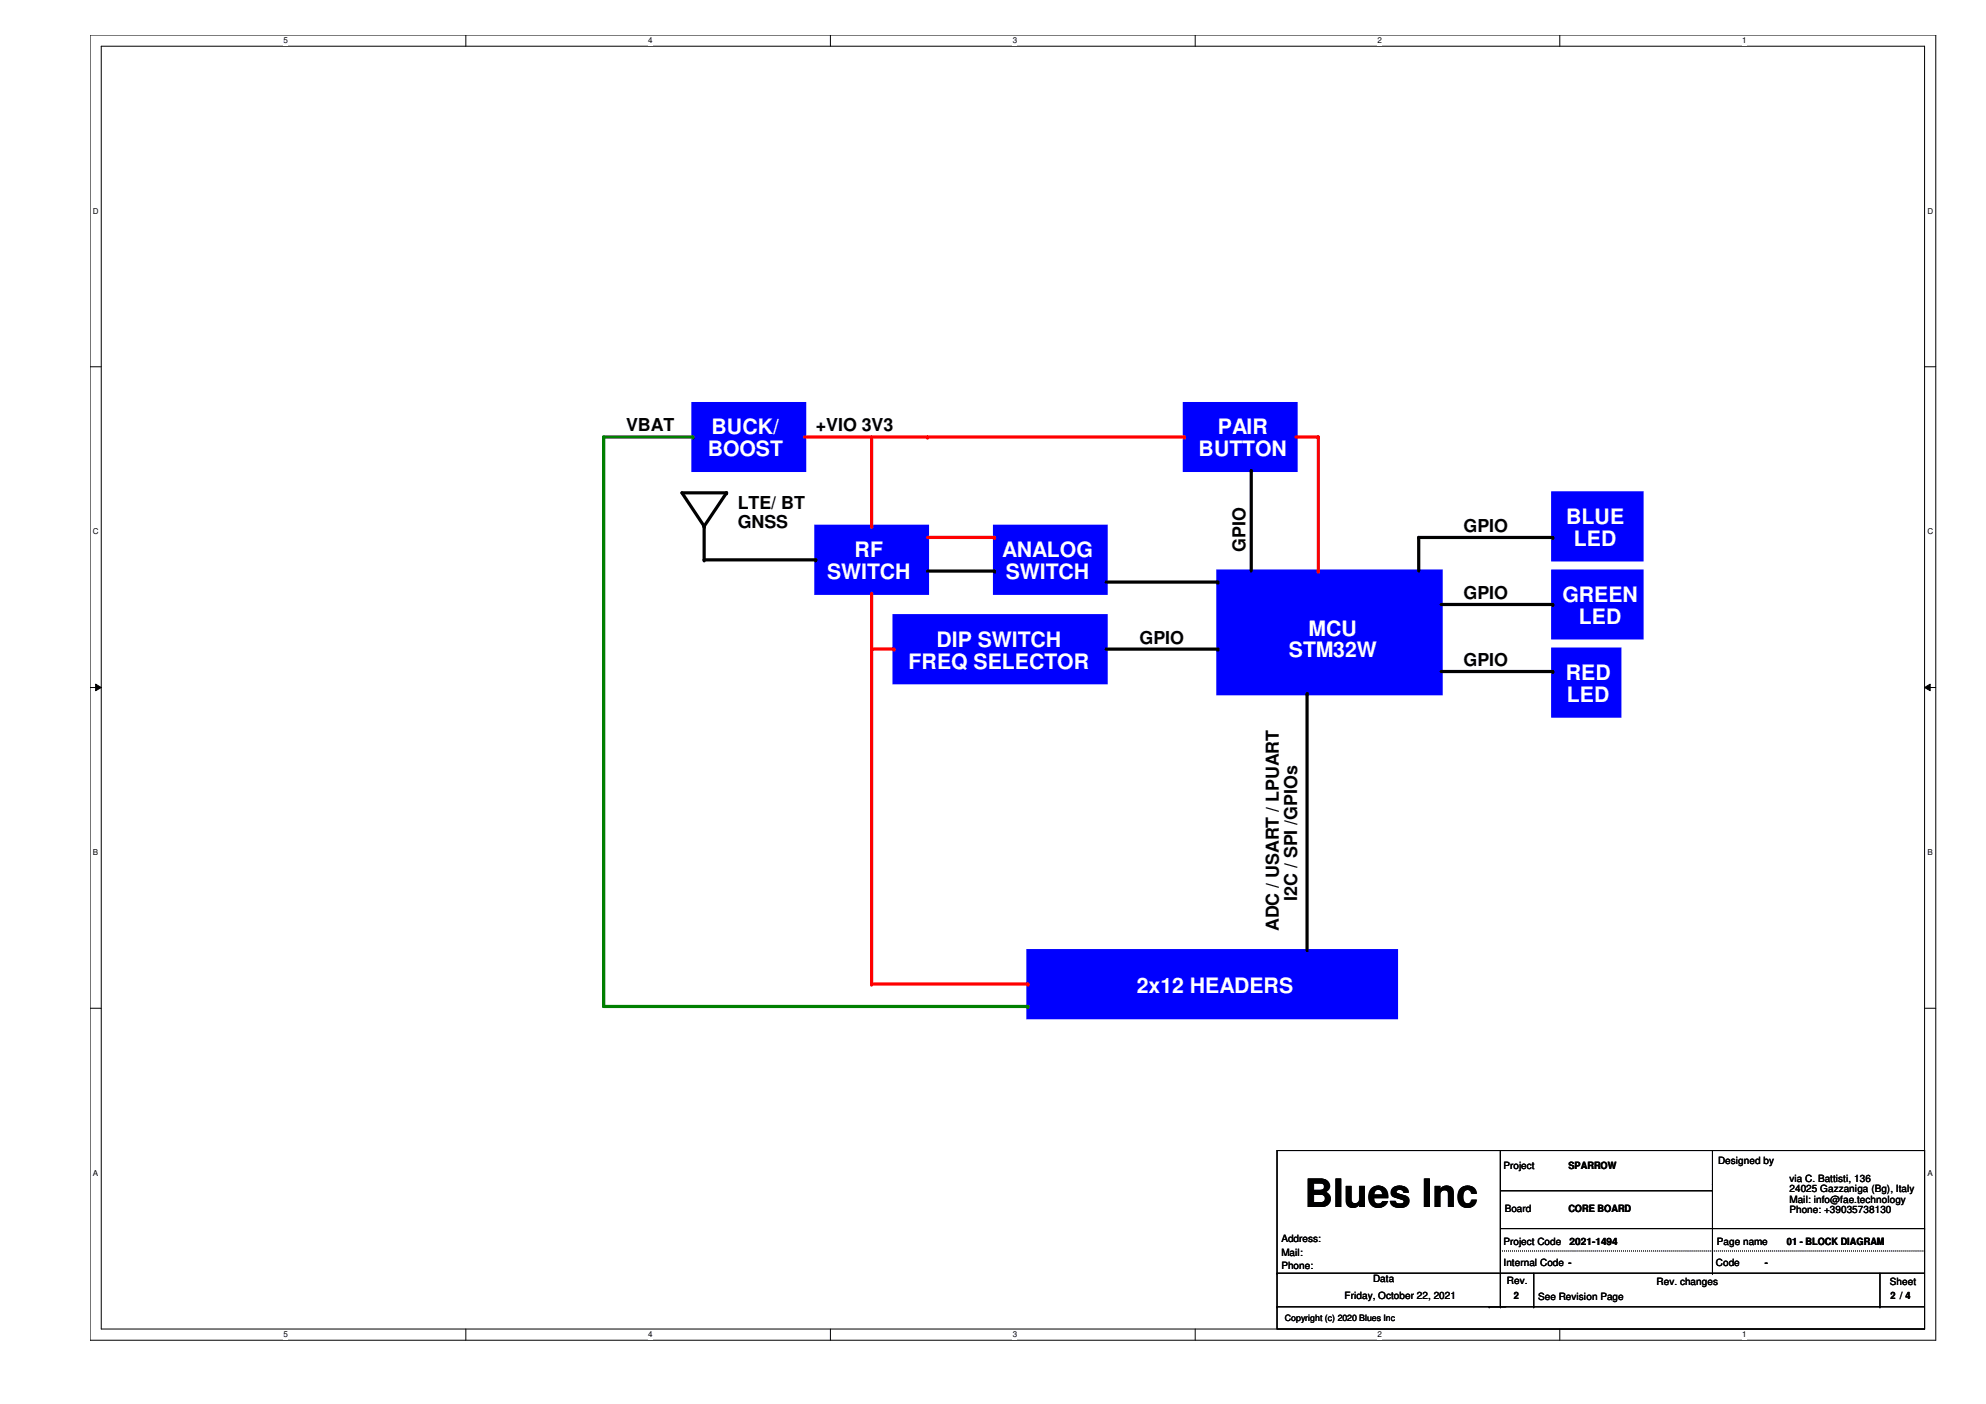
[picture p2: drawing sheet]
<svg xmlns="http://www.w3.org/2000/svg" width="420mm" height="297mm" viewBox="0 0 420 297" stroke-linecap="round" stroke-linejoin="round" font-family="sans-serif">
<path d="M19.1 7.4h390.4v276.1h-390.4zM21.4 9.8h385.8v271.4h-385.8z" fill="none" stroke="#000" stroke-width=".21"/>
<g fill="#fff">
<path d="M60 7.7h.9v1.9h-.9z"/>
<path d="M60 281.4h.9v1.9h-.9z"/>
</g>
<path d="M98.6 7.4v2.4M98.6 281.2v2.3" fill="none" stroke="#000" stroke-width=".21"/>
<g fill="#fff">
<path d="M137.1 7.7h.9v1.9h-.9z"/>
<path d="M137.1 281.4h.9v1.9h-.9z"/>
</g>
<path d="M175.7 7.4v2.4M175.7 281.2v2.3" fill="none" stroke="#000" stroke-width=".21"/>
<g fill="#fff">
<path d="M214.2 7.7h1v1.9h-1z"/>
<path d="M214.2 281.4h1v1.9h-1z"/>
</g>
<path d="M252.9 7.4v2.4M252.9 281.2v2.3" fill="none" stroke="#000" stroke-width=".21"/>
<g fill="#fff">
<path d="M291.4 7.7h1v1.9h-1z"/>
<path d="M291.4 281.4h1v1.9h-1z"/>
</g>
<path d="M330 7.4v2.4M330 281.2v2.3" fill="none" stroke="#000" stroke-width=".21"/>
<g fill="#fff">
<path d="M368.6 7.7h.9v1.9h-.9z"/>
<path d="M368.6 281.4h.9v1.9h-.9z"/>
<path d="M19.6 43.7h1.3v1.9h-1.3z"/>
<path d="M407.8 43.7h1.2v1.9h-1.2z"/>
<path d="M19.6 111.5h1.3v1.9h-1.3z"/>
<path d="M407.8 111.5h1.2v1.9h-1.2z"/>
</g>
<path d="M19.1 77.6h2.3M407.2 77.6h2.3" fill="none" stroke="#000" stroke-width=".21"/>
<g fill="#fff">
<path d="M19.6 179.4h1.2v1.9h-1.2z"/>
<path d="M407.8 179.4h1.1v1.9h-1.1z"/>
</g>
<path d="M19.1 145.5h2.3M20.2 144.7l1.2 .8-1.2 .6zM407.2 145.5l1.1-.8v1.4zM407.2 145.5h2.3" fill="none" stroke="#000" stroke-width=".21"/>
<path d="M20.2 144.7l1.2 .8-1.2 .6zM407.2 145.5l1.1-.8v1.4z" fill="#000"/>
<g fill="#fff">
<path d="M19.6 247.2h1.2v1.9h-1.2z"/>
<path d="M407.8 247.2h1.1v1.9h-1.1z"/>
</g>
<path d="M19.1 213.3h2.3M407.2 213.3h2.3" fill="none" stroke="#000" stroke-width=".21"/>
<path d="M257.6 120.8h47.3v26h-47.3z" fill-rule="evenodd" fill="#00f"/>
<path d="M257.6 120.8h47.3v26h-47.3z" fill="none" stroke="#00f" stroke-width=".68"/>
<path d="M328.5 137.3h14.2v14.2h-14.2z" fill-rule="evenodd" fill="#00f"/>
<path d="M328.5 137.3h14.2v14.2h-14.2z" fill="none" stroke="#00f" stroke-width=".68"/>
<path d="M210.4 111.3h23.6v14.2h-23.6z" fill-rule="evenodd" fill="#00f"/>
<path d="M210.4 111.3h23.6v14.2h-23.6z" fill="none" stroke="#00f" stroke-width=".68"/>
<path d="M217.5 201.1h77.9v14.2h-77.9z" fill-rule="evenodd" fill="#00f"/>
<path d="M217.5 201.1h77.9v14.2h-77.9z" fill="none" stroke="#00f" stroke-width=".68"/>
<path d="M172.6 111.3h23.6v14.2h-23.6z" fill-rule="evenodd" fill="#00f"/>
<path d="M172.6 111.3h23.6v14.2h-23.6z" fill="none" stroke="#00f" stroke-width=".68"/>
<path d="M328.5 104.3h18.9v14.1h-18.9z" fill-rule="evenodd" fill="#00f"/>
<path d="M328.5 104.3h18.9v14.1h-18.9z" fill="none" stroke="#00f" stroke-width=".68"/>
<path d="M189.1 130.3h44.9v14.1h-44.9z" fill-rule="evenodd" fill="#00f"/>
<path d="M189.1 130.3h44.9v14.1h-44.9z" fill="none" stroke="#00f" stroke-width=".68"/>
<path d="M146.6 85.4h23.6v14.1h-23.6z" fill-rule="evenodd" fill="#00f"/>
<path d="M146.6 85.4h23.6v14.1h-23.6z" fill="none" stroke="#00f" stroke-width=".68"/>
<path d="M328.5 120.8h18.9v14.2h-18.9z" fill-rule="evenodd" fill="#00f"/>
<path d="M328.5 120.8h18.9v14.2h-18.9z" fill="none" stroke="#00f" stroke-width=".68"/>
<path d="M250.6 85.4h23.6v14.1h-23.6z" fill-rule="evenodd" fill="#00f"/>
<path d="M250.6 85.4h23.6v14.1h-23.6z" fill="none" stroke="#00f" stroke-width=".68"/>
<path d="M127.7 92.5h18.9" fill="none" stroke="#008000" stroke-width=".68"/>
<circle cx="146.6" cy="92.5" r=".34" fill="#008000"/>
<path d="M170.2 92.5h26" fill="none" stroke="#f00" stroke-width=".68"/>
<circle cx="196.2" cy="92.5" r=".34" fill="#f00"/>
<path d="M184.4 92.5v18.8" fill="none" stroke="#f00" stroke-width=".68"/>
<circle cx="184.4" cy="111.3" r=".34" fill="#f00"/>
<path d="M196.2 92.5h54.4" fill="none" stroke="#f00" stroke-width=".68"/>
<circle cx="250.6" cy="92.5" r=".34" fill="#f00"/>
<path d="M274.2 92.5h4.7" fill="none" stroke="#f00" stroke-width=".68"/>
<circle cx="278.9" cy="92.5" r=".34" fill="#f00"/>
<path d="M278.9 92.5v28.3" fill="none" stroke="#f00" stroke-width=".68"/>
<circle cx="278.9" cy="120.8" r=".34" fill="#f00"/>
<path d="M144.3 104.3h9.4l-4.7 7zM149 111.3v7.1M300.1 113.7v7.1M196.2 120.8h14.2" fill="none" stroke="#000" stroke-width=".68"/>
<g fill="#000">
<circle cx="149" cy="118.4" r=".34"/>
<circle cx="149" cy="111.3" r=".34"/>
<circle cx="153.7" cy="104.3" r=".34"/>
<circle cx="300.1" cy="113.7" r=".34"/>
<circle cx="210.4" cy="120.8" r=".34"/>
</g>
<path d="M127.7 92.5v120.4" fill="none" stroke="#008000" stroke-width=".68"/>
<circle cx="127.7" cy="92.5" r=".34" fill="#008000"/>
<path d="M264.7 99.5v21.3" fill="none" stroke="#000" stroke-width=".68"/>
<circle cx="264.7" cy="99.5" r=".34" fill="#000"/>
<path d="M196.2 113.7h14.2" fill="none" stroke="#f00" stroke-width=".68"/>
<circle cx="210.4" cy="113.7" r=".34" fill="#f00"/>
<path d="M149 118.4h23.6M300.1 113.7h28.4M234 123.1h23.6" fill="none" stroke="#000" stroke-width=".68"/>
<g fill="#000">
<circle cx="172.6" cy="118.4" r=".34"/>
<circle cx="328.5" cy="113.7" r=".34"/>
<circle cx="257.6" cy="123.1" r=".34"/>
</g>
<path d="M184.4 125.5v11.8" fill="none" stroke="#f00" stroke-width=".68"/>
<circle cx="184.4" cy="137.3" r=".34" fill="#f00"/>
<path d="M304.9 127.9h23.6" fill="none" stroke="#000" stroke-width=".68"/>
<circle cx="328.5" cy="127.9" r=".34" fill="#000"/>
<path d="M184.4 137.3h4.7" fill="none" stroke="#f00" stroke-width=".68"/>
<circle cx="189.1" cy="137.3" r=".34" fill="#f00"/>
<path d="M234 137.3h23.6M304.9 142.1h23.6" fill="none" stroke="#000" stroke-width=".68"/>
<g fill="#000">
<circle cx="257.6" cy="137.3" r=".34"/>
<circle cx="328.5" cy="142.1" r=".34"/>
</g>
<path d="M184.4 137.3v70.9" fill="none" stroke="#f00" stroke-width=".68"/>
<circle cx="184.4" cy="208.2" r=".34" fill="#f00"/>
<path d="M276.5 146.8v54.3" fill="none" stroke="#000" stroke-width=".68"/>
<circle cx="276.5" cy="146.8" r=".34" fill="#000"/>
<path d="M184.4 208.2h33.1" fill="none" stroke="#f00" stroke-width=".68"/>
<circle cx="217.5" cy="208.2" r=".34" fill="#f00"/>
<path d="M127.7 212.9h89.8" fill="none" stroke="#008000" stroke-width=".68"/>
<circle cx="217.5" cy="212.9" r=".34" fill="#008000"/>
<g fill="none" stroke="#000" stroke-width=".21">
<path d="M270.2 243.4h137v37.8h-137zM317.4 243.4v33.1M317.4 259.9h89.8M317.4 251.9h44.9M362.3 250.5h.1M362.3 251.9h.1M362.3 243.4v26M407.2 259.9h.1M270.2 276.5h.1M270.2 269.4h.1M270.2 276.5h137M270.2 269.4h137"/>
<path d="M315 276.5h.1M317.4 276.5h.1M324.5 276.5h.1M324.5 269.4v7.1M362.3 269.4h.1M397.7 276.5h.1M397.7 269.4v7.1"/>
</g>
<path d="M317.4 264.7h89.8M407.2 264.7h.1" fill="none" stroke="#000" stroke-width=".21" stroke-dasharray="0 .4"/>
<text font-size="8.3" x="276.1" y="255.3">Blues Inc</text>
<g font-size="4.5" fill="#fff">
<text x="150.5" y="91.9">BUCK/</text>
<text x="257.6" y="91.9">PAIR</text>
<text x="149.7" y="96.5">BOOST</text>
<text x="253.6" y="96.5">BUTTON</text>
<text x="331.3" y="110.8">BLUE</text>
<text x="180.8" y="117.9">RF</text>
<text x="212" y="117.9">ANALOG</text>
<text x="333" y="115.4">LED</text>
<text x="175" y="122.5">SWITCH</text>
<text x="212.8" y="122.5">SWITCH</text>
<text x="330.5" y="127.3">GREEN</text>
<text x="334" y="132">LED</text>
<text x="198.1" y="136.8">DIP SWITCH</text>
<text x="276.9" y="134.5">MCU</text>
<text x="192.2" y="141.4">FREQ SELECTOR</text>
<text x="272.7" y="139.1">STM32W</text>
<text x="331.3" y="143.9">RED</text>
<text x="331.5" y="148.5">LED</text>
<text x="240.5" y="210">2x12 HEADERS</text>
</g>
<g font-size="3.8">
<text x="132.5" y="91.2">VBAT</text>
<text x="172.6" y="91.2">+VIO 3V3</text>
<text x="156.1" y="107.8">LTE/ BT</text>
<text x="156.1" y="111.7">GNSS</text>
<text x="309.6" y="112.5">GPIO</text>
<text x="263.5" y="116.8" transform="rotate(-90 263.5 116.8)">GPIO</text>
<text x="309.6" y="126.7">GPIO</text>
<text x="241.1" y="136.1">GPIO</text>
<text x="309.6" y="140.8">GPIO</text>
<text x="274.4" y="190.6" transform="rotate(-90 274.4 190.6)">I2C / SPI /GPIOs</text>
<text x="270.6" y="197" transform="rotate(-90 270.6 197)">ADC / USART / LPUART</text>
</g>
<g font-size="2.1">
<text x="318.1" y="247.2">Project</text>
<text x="331.8" y="247.3">SPARROW</text>
<text x="363.5" y="246.3">Designed by</text>
<text x="378.6" y="250.1">via C. Battisti, 136</text>
<text x="318.3" y="256.5">Board</text>
<text x="331.8" y="256.5">CORE BOARD</text>
<text x="378.6" y="252.3">24025 Gazzaniga (Bg), Italy</text>
<text x="378.6" y="254.5">Mail: info@fae.technology</text>
<text x="378.6" y="256.7">Phone: +39035738130</text>
<text x="271.1" y="262.8">Address:</text>
<text x="318.1" y="263.3">Project Code</text>
<text x="332.1" y="263.4">2021-1494</text>
<text x="363.2" y="263.3">Page name</text>
<text x="378" y="263.4">01 - BLOCK DIAGRAM</text>
<text x="271.1" y="265.7">Mail:</text>
<text x="271.1" y="268.5">Phone:</text>
<text x="318.1" y="267.8">Internal Code ---</text>
<text x="318.1" y="267.8">Internal Code</text>
<text x="363" y="267.8">Code</text>
<text x="373.4" y="267.8">-</text>
<text x="284.4" y="274.9">Friday, October 22, 2021</text>
<text x="290.5" y="271.3">Data</text>
<text x="318.8" y="271.6">Rev.</text>
<text x="320.3" y="274.9">2</text>
<text x="325.4" y="275.1">See Revision Page</text>
<text x="350.5" y="271.8">Rev. changes</text>
<text x="399.8" y="271.8">Sheet</text>
<text x="399.9" y="274.9">2 /// 4</text>
<text x="399.9" y="274.9">2</text>
<text x="403.1" y="274.9">4</text>
</g>
<text font-size="1.9" x="271.8" y="279.6">Copyright (c) 2020 Blues Inc</text>
<g font-size="1.7">
<text x="60" y="9.2">5</text>
<text x="137.1" y="9.2">4</text>
<text x="214.2" y="9.2">3</text>
<text x="291.4" y="9.2">2</text>
<text x="368.6" y="9.2">1</text>
<text x="19.6" y="45.2">D</text>
<text x="407.8" y="45.2">D</text>
<text x="19.6" y="113">C</text>
<text x="407.8" y="113">C</text>
<text x="19.6" y="180.9">B</text>
<text x="407.8" y="180.9">B</text>
<text x="19.6" y="248.8">A</text>
<text x="407.8" y="248.8">A</text>
<text x="60" y="283">5</text>
<text x="137.1" y="283">4</text>
<text x="214.2" y="283">3</text>
<text x="291.4" y="283">2</text>
<text x="368.6" y="283">1</text>
</g>
</svg>
